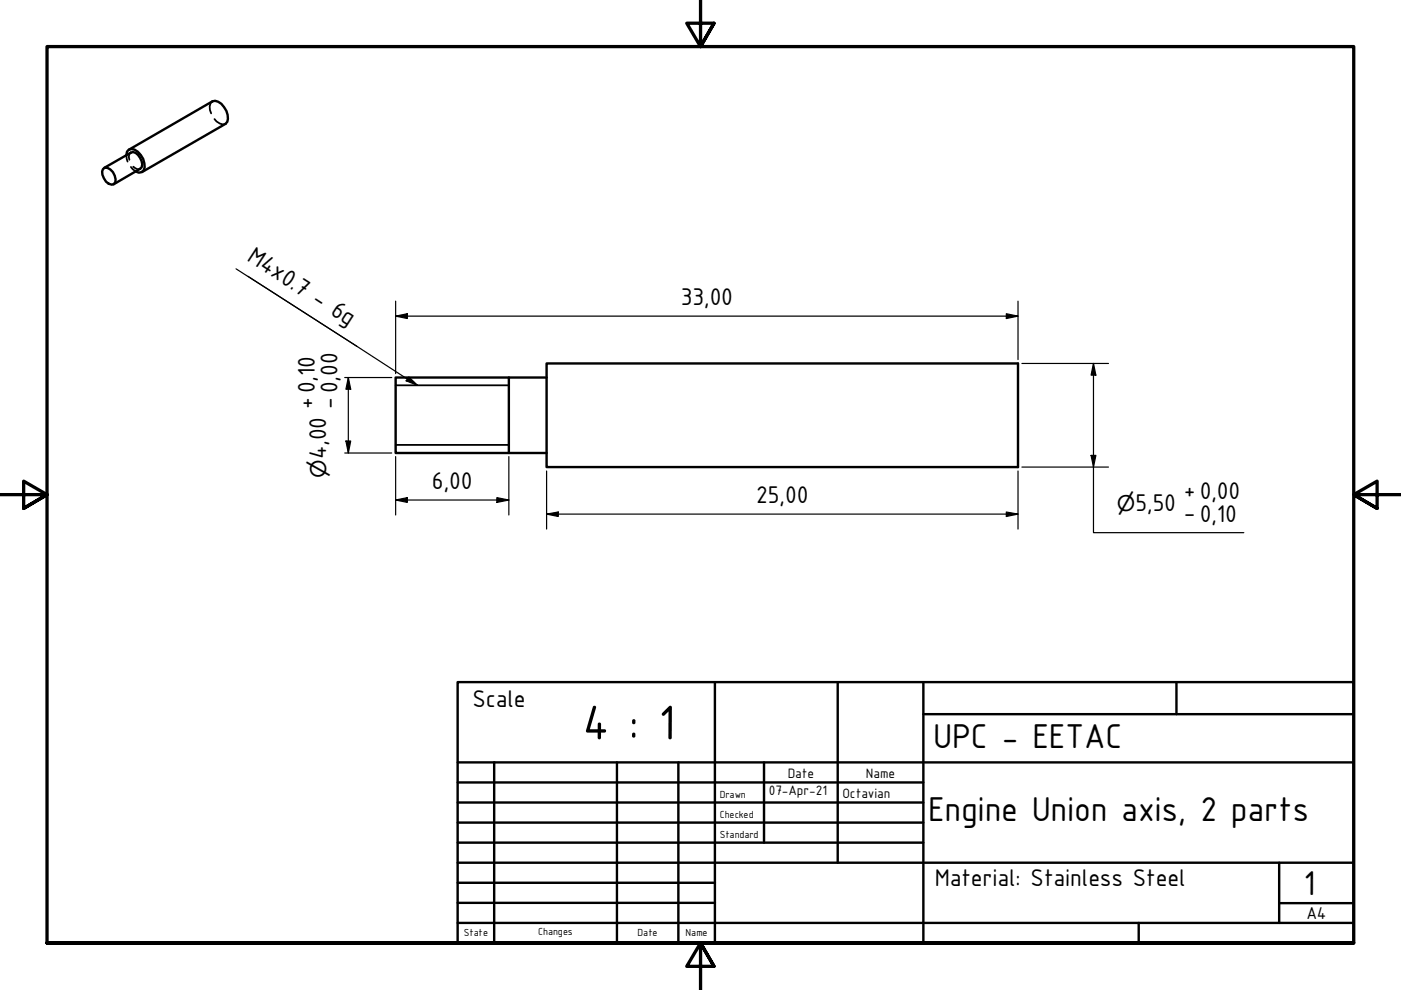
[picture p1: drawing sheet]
<svg xmlns="http://www.w3.org/2000/svg" width="297mm" height="210mm" viewBox="0 0 297 210" stroke-linecap="round" stroke-linejoin="round" font-family="sans-serif">
<!-- layer: Hidden (ISO) -->
<path d="M26.8 32.9l.3 1.4M27.7 32.4l-.3 .3-.1 .5 .1 .7M27.7 35.4l1.1 1M28.3 35.3l1 .6 .4-.1M45 21.5a1.98 1.98 0 0 0-.2 2.5M45.5 25.2a2.14 2.14 0 0 0 2.3 1.1" fill="none" stroke="#000" stroke-width=".38"/>
<!-- layer: Visible (ISO) -->
<path d="M21.8 35.8l.4-.3a2.58 2.58 0 0 1 2.2 3.1l-.3 .4a1.71 1.71 0 0 1-2.1-1.2l-.3-.7v-.7zM22.1 35.6l5.6-3.2a1.61 1.61 0 0 1 2 1.1 1.64 1.64 0 0 1 0 2.3l-5.6 3.3M26.8 32.9l.1-.7 .4-.5a2.14 2.14 0 0 1 2.5 1.2 3.5 3.5 0 0 1 .7 3.2l-.5 .4-.5 .1-.7-.2M27.4 31.7l17.6-10.2a2.19 2.19 0 0 1 2.5 1.2 3.5 3.5 0 0 1 .7 3.1l-.4 .5-17.7 10.2M115.9 77.1h99.9v21.9h-99.9zM107.9 80v16M115.9 80h-32v16h32" fill="none" stroke="#000" stroke-width=".51"/>
<!-- layer: Visible Narrow (ISO) -->
<path d="M83.9 94.3h24M83.9 81.7h24" fill="none" stroke="#000" stroke-width=".38"/>
<!-- layer: Border (ISO) -->
<path d="M148.5 -.1v10l-2.9-5h5.8l-2.9 5 2.9-5M0 104.9h10l-5-2.9v5.8l5-2.9-5 2.9M297 104.9h-10l5-2.9v5.8l-5-2.9 5 2.9M10 199.9v-190h277v190h-277h277M151.4 204.9l-2.9-5 2.9 5h-5.8l2.9-5v10" fill="none" stroke="#000" stroke-width=".7"/>
<!-- layer: Title (ISO) -->
<g fill="none" stroke="#000" stroke-width=".51">
<path d="M97 144.6h190v55.3h-190zM151.6 144.6v55.3M177.6 144.6v38.3M195.8 151.4h91.2M195.8 144.6v55.3M249.4 144.6v6.8M97 165.9h98.8M97 170.2h98.8M97 174.4h98.8M97 178.7h98.8M97 161.6h190M104.8 161.6v38.3"/>
<path d="M130.8 161.6v38.3M143.8 161.6v38.3M162 161.6v17.1M97 195.7h190M97 182.9h190M97 187.2h54.6M97 191.4h54.6M241.4 195.7v4.2M271.2 191.5h15.8M271.2 182.9v12.8"/>
</g>
<!-- layer: Dimension (ISO) -->
<g fill="none" stroke="#000" stroke-width=".25">
<path d="M83.9 67l2.5-.5v1zM83.9 67h131.9M83.9 63.9v15.3M213.4 66.5l2.4 .5-2.4 .5zM215.8 63.9v12.3M216.7 77.1h18.3M231.8 77.1l.5 2.4h-1zM231.8 77.1v35.8h31.9M73.1 96h10M73.1 80h10M73.3 93.5h1.1l-.5 2.5zM73.9 80l.5 2.5h-1.1z"/>
<path d="M73.9 80v16M83.9 96.8v12.4M107.9 96.8v12.4M115.9 99.9v12.3M215.8 99.9v12.3M216.7 99h18.3M231.3 96.6h1l-.5 2.4zM83.9 106l2.5-.5v1zM83.9 106h24M105.3 105.5l2.6 .5-2.6 .5zM115.9 109l2.5-.4v.9zM115.9 109h99.9"/>
<path d="M213.4 108.6l2.4 .4-2.4 .5z"/>
</g>
<g fill="#000">
<path d="M83.9 67l2.5-.5v1z" fill-rule="evenodd"/>
<path d="M213.4 66.5l2.4 .5-2.4 .5z" fill-rule="evenodd"/>
<path d="M231.8 77.1l.5 2.4h-1z" fill-rule="evenodd"/>
<path d="M73.3 93.5h1.1l-.5 2.5z" fill-rule="evenodd"/>
<path d="M73.9 80l.5 2.5h-1.1z" fill-rule="evenodd"/>
<path d="M231.3 96.6h1l-.5 2.4z" fill-rule="evenodd"/>
<path d="M83.9 106l2.5-.5v1z" fill-rule="evenodd"/>
<path d="M105.3 105.5l2.6 .5-2.6 .5z" fill-rule="evenodd"/>
<path d="M115.9 109l2.5-.4v.9z" fill-rule="evenodd"/>
<path d="M213.4 108.6l2.4 .4-2.4 .5z" fill-rule="evenodd"/>
</g>
<!-- layer: Symbol (ISO) -->
<path d="M50 57l25.7 16.4M52.6 58.6l35.9 23.1M86.7 79.9l1.8 1.8-2.4-1z" fill="none" stroke="#000" stroke-width=".25"/>
<path d="M86.7 79.9l1.8 1.8-2.4-1z" fill-rule="evenodd" fill="#000"/>
<text font-size="11" x="123.5" y="156.8">4 : 1</text>
<g font-size="7.9">
<text x="197.9" y="158.7">UPC - EETAC</text>
<text x="196.8" y="174">Engine Union axis, 2 parts</text>
<text x="276.4" y="189.7">1</text>
</g>
<g font-size="5.5">
<text x="52.2" y="55.2" transform="rotate(33 52.2 55.2)">M4x0.7 - 6g</text>
<text x="144.3" y="64.7">33,00</text>
<text x="66.5" y="86.6" transform="rotate(-90 66.5 86.6)">+0,10</text>
<text x="71.2" y="86.6" transform="rotate(-90 71.2 86.6)">-0,00</text>
<text x="69.2" y="97.4" transform="rotate(-90 69.2 97.4)">4,00</text>
<text x="91.6" y="103.7">6,00</text>
<text x="160.3" y="106.7">25,00</text>
<text x="251" y="105.6">+0,00</text>
<text x="240.7" y="108.2">5,50</text>
<text x="251" y="110.3">-0,10</text>
<text x="100.2" y="150">Scale</text>
<text x="198.2" y="187.9">Material: Stainless Steel</text>
</g>
<g font-size="4.6">
<text x="69.2" y="101.3" transform="rotate(-90 69.2 101.3)">⌀</text>
<text x="236.8" y="108.2">⌀</text>
</g>
<text font-size="3.9" x="277" y="194.9">A4</text>
<g font-size="3.1">
<text x="167" y="164.9">Date</text>
<text x="183.6" y="164.9">Name</text>
<text x="163" y="168.6">07-Apr-21</text>
<text x="178.6" y="169.1">Octavian</text>
</g>
<g font-size="2.3">
<text x="152.6" y="169.1">Drawn</text>
<text x="152.6" y="173.4">Checked</text>
<text x="152.6" y="177.6">Standard</text>
<text x="98.4" y="198.5">State</text>
<text x="114.1" y="198.3">Changes</text>
<text x="135.2" y="198.5">Date</text>
<text x="145.4" y="198.5">Name</text>
</g>
</svg>
